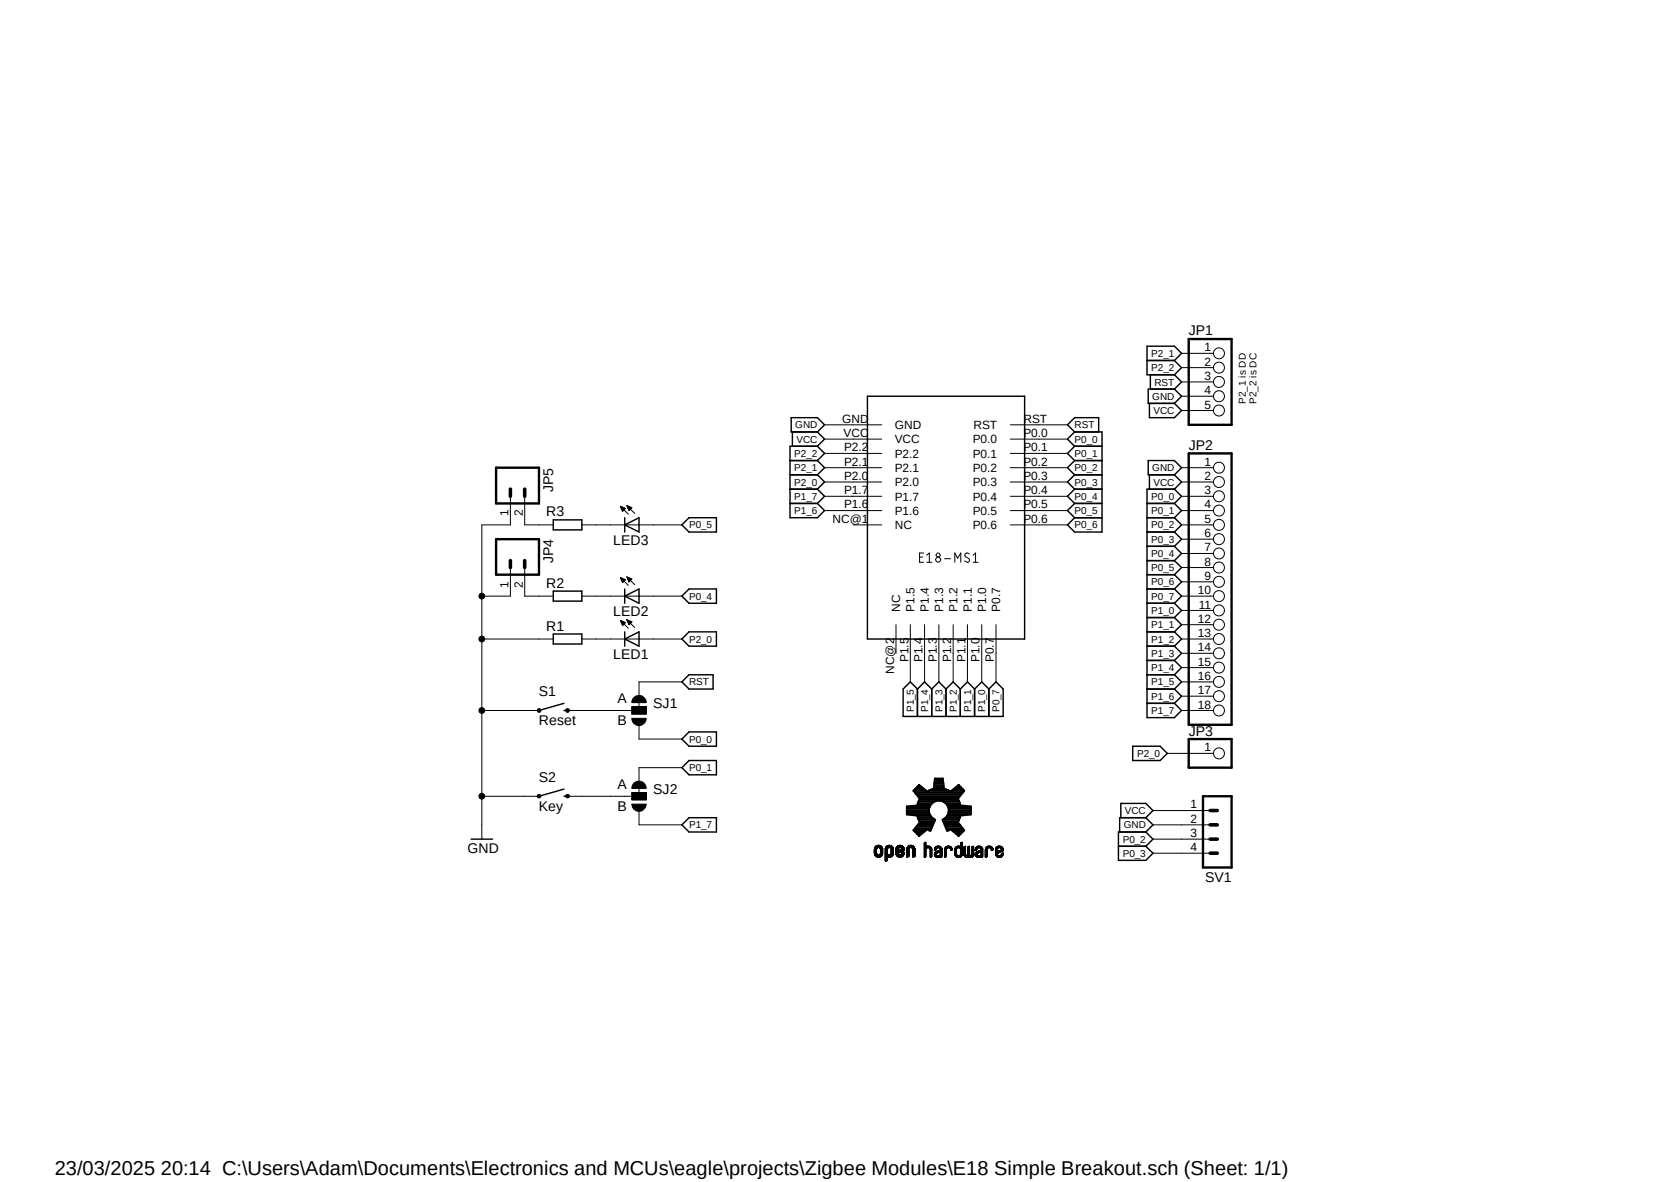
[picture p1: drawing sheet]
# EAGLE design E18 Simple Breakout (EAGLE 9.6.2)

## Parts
JP1  PINHD-1X5  [1X05]
JP2  PINHD-1X18  [1X18]
JP3  PINHD-1X1  [1X01]
JP4  HEADER-1X2P1X02_NO_SILK  [1X02_NO_SILK]
JP5  HEADER-1X2P1X02_NO_SILK  [1X02_NO_SILK]
LED1  LED1206  [LED-1206]
LED2  LED1206  [LED-1206]
LED3  LED1206  [LED-1206]
LOGO1  OSHW-LOGOM  [OSHW-LOGO-M]
R1  R-EU_  [1206]
R2  R-EU_  [1206]
R3  R-EU_  [1206]
S1  Reset  SWITCH-MOMENTARY-2PTH  [TACTILE-PTH]
S2  Key  SWITCH-MOMENTARY-2PTH  [TACTILE-PTH]
SJ1  SOLDERJUMPER_2WAYT  [SJ_2]
SJ2  SOLDERJUMPER_2WAYT  [SJ_2]
SV1  HEADER-1X4P  [MA04-1]
U$1  E18-MS1PCB  [E18-MS1-PCB]

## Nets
GND: JP1.4 JP2.1 JP4.1 JP5.1 R1.1 S1.1 S2.1 SV1.2 U$1.GND
N$1: LED3.C R3.2
N$2: S1.3 SJ1.2
N$3: JP4.2 R2.1
N$4: JP5.2 R3.1
N$5: S2.3 SJ2.2
N$6: LED2.C R2.2
N$7: LED1.C R1.2
P0_0: JP2.3 SJ1.3 U$1.P0.0
P0_1: JP2.4 SJ2.1 U$1.P0.1
P0_2: JP2.5 SV1.3 U$1.P0.2
P0_3: JP2.6 SV1.4 U$1.P0.3
P0_4: JP2.7 LED2.A U$1.P0.4
P0_5: JP2.8 LED3.A U$1.P0.5
P0_6: JP2.9 U$1.P0.6
P0_7: JP2.10 U$1.P0.7
P1_0: JP2.11 U$1.P1.0
P1_1: JP2.12 U$1.P1.1
P1_2: JP2.13 U$1.P1.2
P1_3: JP2.14 U$1.P1.3
P1_4: JP2.15 U$1.P1.4
P1_5: JP2.16 U$1.P1.5
P1_6: JP2.17 U$1.P1.6
P1_7: JP2.18 SJ2.3 U$1.P1.7
P2_0: JP3.1 LED1.A U$1.P2.0
P2_1: JP1.1 U$1.P2.1
P2_2: JP1.2 U$1.P2.2
RST: JP1.3 SJ1.1 U$1.RST
VCC: JP1.5 JP2.2 SV1.1 U$1.VCC
Unconnected: U$1.NC@1(NC) U$1.NC@2(NC)

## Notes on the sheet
- P2_1 is DD
  P2_2 is DC
